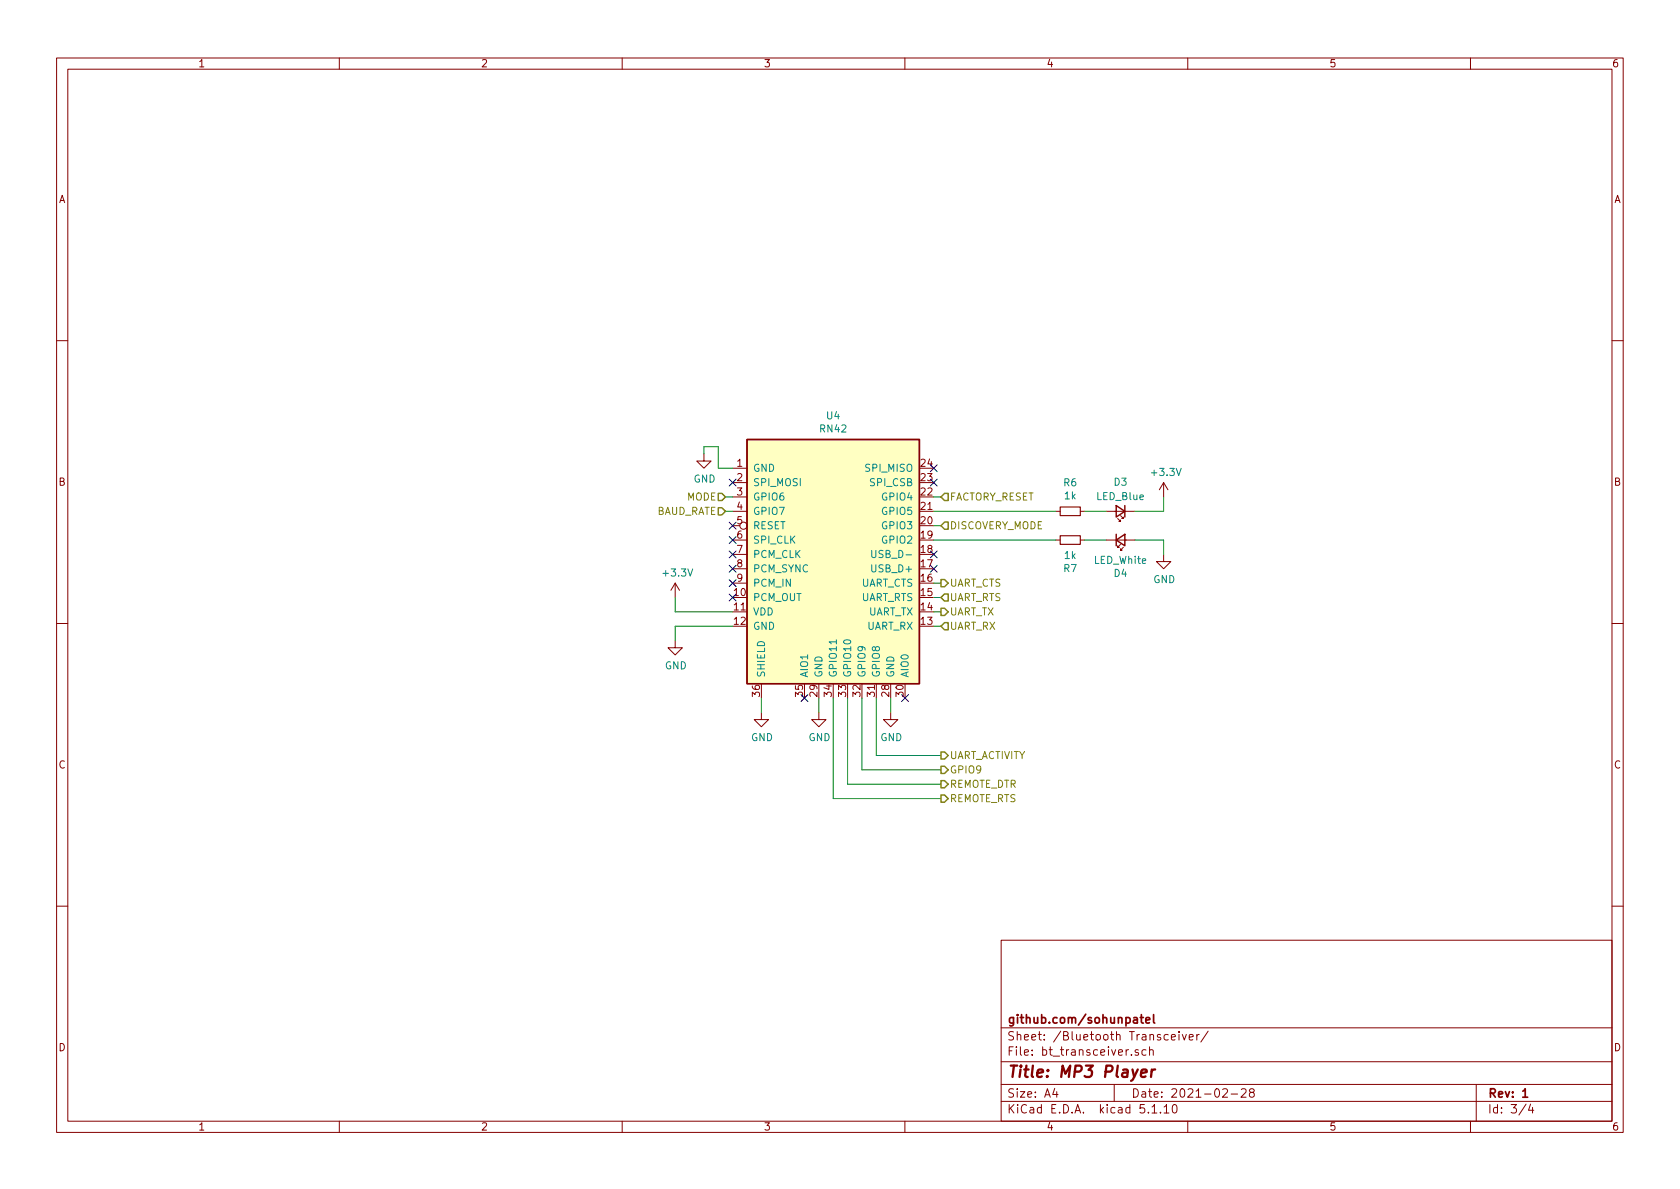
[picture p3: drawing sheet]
EESchema Schematic File Version 4
EELAYER 30 0
EELAYER END
$Descr A4 11693 8268
encoding utf-8
Sheet 3 4
Title "MP3 Player"
Date "2021-02-28"
Rev "1"
Comp "github.com/sohunpatel"
Comment1 ""
Comment2 ""
Comment3 ""
Comment4 ""
$EndDescr
$Comp
L RF_Bluetooth:RN42 U4
U 1 1
P 5800 3950
F 0 "U4" H 5800 5017 50  0000 C CNN
F 1 "RN42" H 5800 4926 50  0000 C CNN
F 2 "RF_Module:RN42" H 5750 4800 50  0001 C CNN
F 3 "http://ww1.microchip.com/downloads/en/DeviceDoc/rn-42-ds-v2.32r.pdf" H 5800 3150 50  0001 C CNN
	1    5800 3950
	1    0    0    -1  
$EndComp
Wire Wire Line
	6550 4050 6500 4050
Wire Wire Line
	6550 4150 6500 4150
Wire Wire Line
	6550 4350 6500 4350
Wire Wire Line
	6500 4250 6550 4250
NoConn ~ 5100 3850
NoConn ~ 5100 3950
NoConn ~ 5100 4050
NoConn ~ 5100 4150
NoConn ~ 5100 3750
NoConn ~ 6500 3350
NoConn ~ 6500 3250
NoConn ~ 5100 3350
NoConn ~ 6500 3850
NoConn ~ 6500 3950
$Comp
L Device:R_Small R6
U 1 1
P 7450 3550
F 0 "R6" V 7646 3550 50  0000 C CNN
F 1 "1k" V 7555 3550 50  0000 C CNN
F 2 "" H 7450 3550 50  0001 C CNN
F 3 "~" H 7450 3550 50  0001 C CNN
	1    7450 3550
	0    -1   -1   0   
$EndComp
Wire Wire Line
	6500 3550 7350 3550
$Comp
L Device:LED_Small D3
U 1 1
P 7800 3550
F 0 "D3" H 7800 3350 50  0000 C CNN
F 1 "LED_Blue" H 7800 3450 50  0000 C CNN
F 2 "LED_SMD:LED_0603_1608Metric" V 7800 3550 50  0001 C CNN
F 3 "~" V 7800 3550 50  0001 C CNN
	1    7800 3550
	-1   0    0    1   
$EndComp
Wire Wire Line
	7700 3550 7550 3550
$Comp
L power:+3.3V #PWR025
U 1 1
P 8100 3450
F 0 "#PWR025" H 8100 3300 50  0001 C CNN
F 1 "+3.3V" H 8115 3623 50  0000 C CNN
F 2 "" H 8100 3450 50  0001 C CNN
F 3 "" H 8100 3450 50  0001 C CNN
	1    8100 3450
	1    0    0    -1  
$EndComp
Wire Wire Line
	8100 3450 8100 3550
Wire Wire Line
	8100 3550 7900 3550
Text HLabel 6550 4050 2    50   Output ~ 0
UART_CTS
Text HLabel 6550 4150 2    50   Input ~ 0
UART_RTS
Text HLabel 6550 4250 2    50   Output ~ 0
UART_TX
Text HLabel 6550 4350 2    50   Input ~ 0
UART_RX
$Comp
L power:+3.3V #PWR019
U 1 1
P 4700 4150
F 0 "#PWR019" H 4700 4000 50  0001 C CNN
F 1 "+3.3V" H 4715 4323 50  0000 C CNN
F 2 "" H 4700 4150 50  0001 C CNN
F 3 "" H 4700 4150 50  0001 C CNN
	1    4700 4150
	1    0    0    -1  
$EndComp
Wire Wire Line
	4700 4150 4700 4250
Wire Wire Line
	4700 4250 5100 4250
$Comp
L power:GND #PWR020
U 1 1
P 4700 4450
F 0 "#PWR020" H 4700 4200 50  0001 C CNN
F 1 "GND" H 4705 4277 50  0000 C CNN
F 2 "" H 4700 4450 50  0001 C CNN
F 3 "" H 4700 4450 50  0001 C CNN
	1    4700 4450
	1    0    0    -1  
$EndComp
Wire Wire Line
	4700 4450 4700 4350
Wire Wire Line
	4700 4350 5100 4350
$Comp
L power:GND #PWR022
U 1 1
P 5300 4950
F 0 "#PWR022" H 5300 4700 50  0001 C CNN
F 1 "GND" H 5305 4777 50  0000 C CNN
F 2 "" H 5300 4950 50  0001 C CNN
F 3 "" H 5300 4950 50  0001 C CNN
	1    5300 4950
	1    0    0    -1  
$EndComp
$Comp
L power:GND #PWR023
U 1 1
P 5700 4950
F 0 "#PWR023" H 5700 4700 50  0001 C CNN
F 1 "GND" H 5705 4777 50  0000 C CNN
F 2 "" H 5700 4950 50  0001 C CNN
F 3 "" H 5700 4950 50  0001 C CNN
	1    5700 4950
	1    0    0    -1  
$EndComp
$Comp
L power:GND #PWR024
U 1 1
P 6200 4950
F 0 "#PWR024" H 6200 4700 50  0001 C CNN
F 1 "GND" H 6205 4777 50  0000 C CNN
F 2 "" H 6200 4950 50  0001 C CNN
F 3 "" H 6200 4950 50  0001 C CNN
	1    6200 4950
	1    0    0    -1  
$EndComp
Wire Wire Line
	6200 4950 6200 4850
Wire Wire Line
	5700 4850 5700 4950
Wire Wire Line
	5300 4950 5300 4850
Text HLabel 5050 3550 0    50   Input ~ 0
BAUD_RATE
Wire Wire Line
	5050 3550 5100 3550
$Comp
L power:GND #PWR021
U 1 1
P 4900 3150
F 0 "#PWR021" H 4900 2900 50  0001 C CNN
F 1 "GND" H 4905 2977 50  0000 C CNN
F 2 "" H 4900 3150 50  0001 C CNN
F 3 "" H 4900 3150 50  0001 C CNN
	1    4900 3150
	1    0    0    -1  
$EndComp
Text HLabel 5050 3450 0    50   Input ~ 0
MODE
Wire Wire Line
	5050 3450 5100 3450
Wire Wire Line
	4900 3150 4900 3100
Wire Wire Line
	4900 3100 5000 3100
Wire Wire Line
	5000 3100 5000 3250
Wire Wire Line
	5000 3250 5100 3250
$Comp
L Device:R_Small R7
U 1 1
P 7450 3750
F 0 "R7" V 7646 3750 50  0000 C CNN
F 1 "1k" V 7555 3750 50  0000 C CNN
F 2 "" H 7450 3750 50  0001 C CNN
F 3 "~" H 7450 3750 50  0001 C CNN
	1    7450 3750
	0    -1   1    0   
$EndComp
$Comp
L Device:LED_Small D4
U 1 1
P 7800 3750
F 0 "D4" H 7800 3985 50  0000 C CNN
F 1 "LED_White" H 7800 3894 50  0000 C CNN
F 2 "LED_SMD:LED_0603_1608Metric" V 7800 3750 50  0001 C CNN
F 3 "~" V 7800 3750 50  0001 C CNN
	1    7800 3750
	1    0    0    1   
$EndComp
Wire Wire Line
	7900 3750 8100 3750
Wire Wire Line
	7700 3750 7550 3750
Wire Wire Line
	7350 3750 6500 3750
Text HLabel 6550 3650 2    50   Input ~ 0
DISCOVERY_MODE
Wire Wire Line
	6550 3650 6500 3650
Text HLabel 6550 3450 2    50   Input ~ 0
FACTORY_RESET
Wire Wire Line
	6550 3450 6500 3450
NoConn ~ 5600 4850
NoConn ~ 6300 4850
Text HLabel 6550 5250 2    50   Output ~ 0
UART_ACTIVITY
Wire Wire Line
	6550 5250 6100 5250
Wire Wire Line
	6100 5250 6100 4850
Wire Wire Line
	6000 4850 6000 5350
Wire Wire Line
	6000 5350 6550 5350
Wire Wire Line
	6550 5450 5900 5450
Wire Wire Line
	5900 5450 5900 4850
Wire Wire Line
	5800 4850 5800 5550
Wire Wire Line
	5800 5550 6550 5550
Text HLabel 6550 5450 2    50   Output ~ 0
REMOTE_DTR
Text HLabel 6550 5550 2    50   Output ~ 0
REMOTE_RTS
Text HLabel 6550 5350 2    50   Output ~ 0
GPIO9
$Comp
L power:GND #PWR026
U 1 1
P 8100 3850
F 0 "#PWR026" H 8100 3600 50  0001 C CNN
F 1 "GND" H 8105 3677 50  0000 C CNN
F 2 "" H 8100 3850 50  0001 C CNN
F 3 "" H 8100 3850 50  0001 C CNN
	1    8100 3850
	1    0    0    -1  
$EndComp
Wire Wire Line
	8100 3850 8100 3750
NoConn ~ 5100 3650
$EndSCHEMATC
